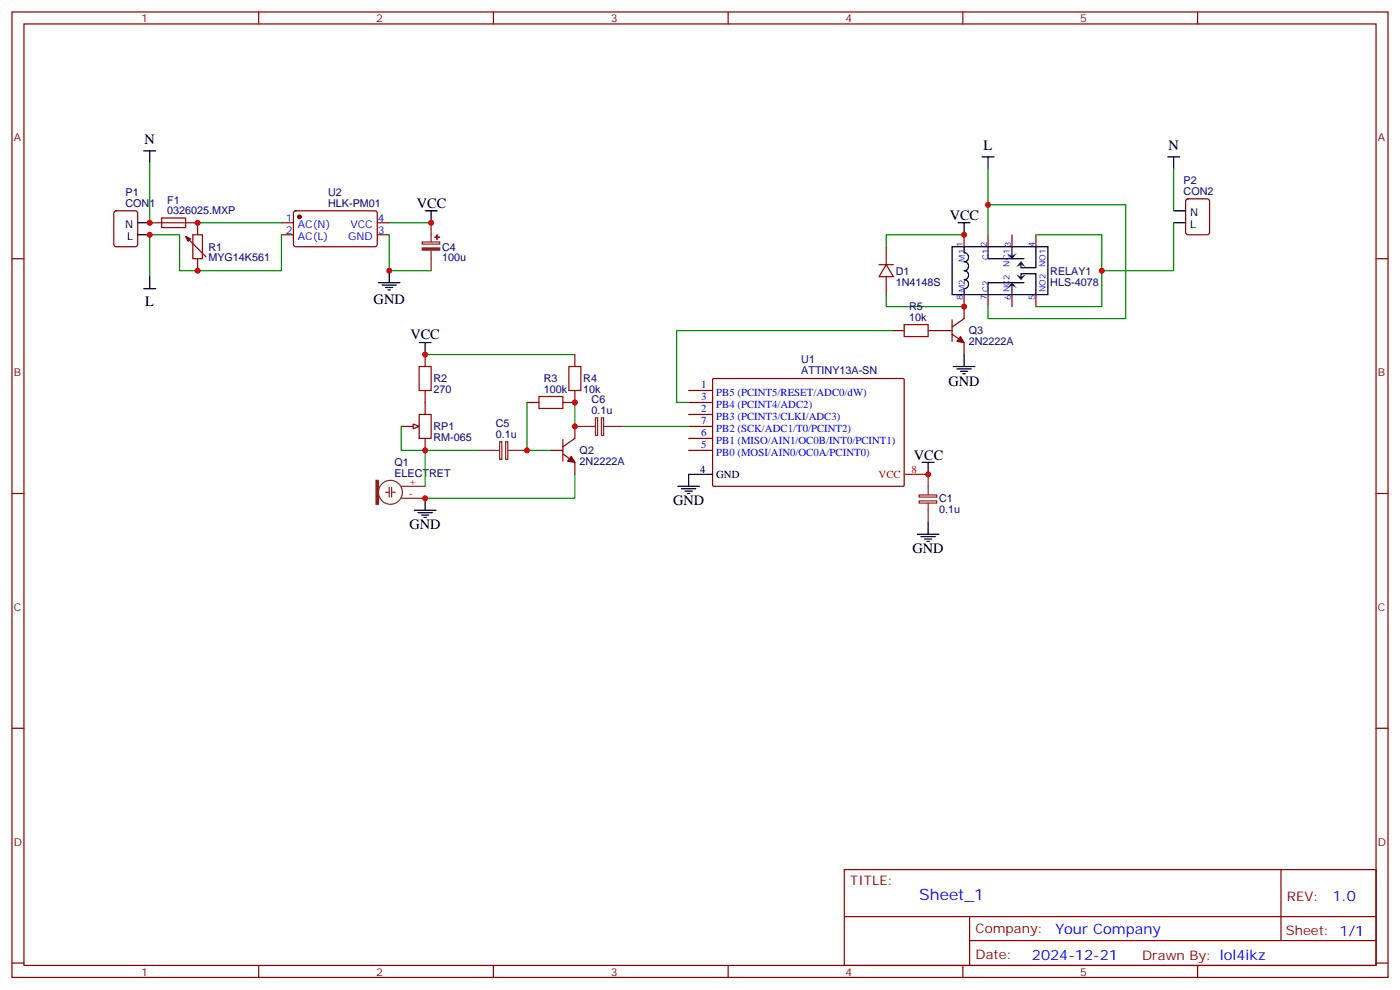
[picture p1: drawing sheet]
<svg xmlns="http://www.w3.org/2000/svg" width="412mm" height="292mm" viewBox="0 0 412 292" stroke-linecap="round" stroke-linejoin="round" font-family="sans-serif">
<g fill="none" stroke="#870000" stroke-width=".35">
<path d="M3.5 3.5h405.4v284.4h-405.4zM7.1 7.1h398.2v277.2h-398.2zM76.2 3.5v3.6M145.3 3.5v3.6M214.5 3.5v3.6M283.6 3.5v3.6M352.8 3.5v3.6M3.5 76.2h3.6M284 69.1v3.6M291 69.1v3.6M298.1 69.1v3.6M305.2 69.1v3.6"/>
<path d="M405.3 76.2h3.6M284 86.8v3.5M291 86.8v3.5M298.1 86.8v3.5M305.2 86.8v3.5M3.5 145.3h3.6M405.3 145.3h3.6M3.5 214.5h3.6M405.3 214.5h3.6M248.7 256.1h156.6v28.2h-156.6zM377.3 256.1v20.9M248.7 270h156.5"/>
<path d="M285.6 277h119.6M285.6 270v14.1M3.5 283.6h3.6M76.2 284.3v3.6M145.3 284.3v3.6M214.5 284.3v3.6M283.6 284.3v3.6M352.8 284.3v3.6M405.3 283.6h3.6"/>
</g>
<path d="M280.5 72.7h28.2v14.1h-28.2zM284 72.7v1.7a1.32 1.32 0 0 1 1.3 1.4 1.32 1.32 0 0 1-1.3 1.3 1.32 1.32 0 0 1 1.3 1.3 1.32 1.32 0 0 1-1.3 1.3 1.32 1.32 0 0 1 1.3 1.4 1.32 1.32 0 0 1-1.3 1.3 1.32 1.32 0 0 1 1.3 1.3 1.32 1.32 0 0 1-1.3 1.3v1.8M291 72.7v3.5h10.6M298.1 72.7v2.8M305.2 72.7v6.1h-4.5v-.8M298.1 84.3v2.5M300.7 81.5v-.9h4.5v6.2M301.6 83.3h-10.6v3.5" fill="none" stroke="#000" stroke-width=".35"/>
<g fill="#333">
<path d="M298.1 83.1l1.4 1.7-1.4-.7-1.4 .7z"/>
<path d="M296.7 74.6l1.4 .7 1.4-.7-1.4 1.8z"/>
<path d="M300.7 76.9l1.5 1.8-1.5-.7-1.4 .7z"/>
<path d="M299.3 80.8l1.4 .7 1.5-.7-1.5 1.8z"/>
</g>
<g fill="none" stroke="#870000" stroke-width=".35">
<path d="M349.5 58.8l.5-.2h5.6l.7 .4v9.4l-.5 .7h-5.8l-.7-.4-.1-9.4zM33.7 62.3l.5-.2h5.7l.6 .4 .1 9.5-.5 .6-5.9 .1-.6-.5-.1-9.4zM44.1 65.6h14.1v3.5M55.4 70.3l5.3 5.3M58.2 76.2v3.5M82.9 65.6h3.5M82.9 69.1h3.5M86.7 62.3l.4-.2h23.6l.4 .7v9.4l-.7 .5-23.5-.1-.5-.6v-9.2zM111.1 65.6h3.6M111.1 69.1h3.6M125.2 104.4v3.6M125.2 115v7.1"/>
<path d="M202.8 118.5h7.1M202.8 115h7.1M210 111.7l.3-.2h55.9l.1 .3v31.3l-.3 .1h-55.9l-.2-.3zM118.2 125.6h3.5M123.5 122.1h3.5v7h-3.5zM125.2 129.1v3.5M202.8 125.6h7.1M202.8 129.1h7.1M202.8 132.6h7.1M202.8 122.1h7.1"/>
</g>
<g fill="none" stroke="#000" stroke-width=".35">
<path d="M42.3 44.5h3.6M44.1 44.5v3.5M289.3 46.2h3.5M291 46.2v3.5M344 46.2h3.5M345.7 46.2v3.5M40.6 69.1h3.5M40.6 65.6h3.5M114.7 79.7v3.6M125.2 62.1h3.6M127 62.1v3.5M282.2 65.6h3.6"/>
<path d="M284 65.6v3.5M345.7 65.6h3.5M345.7 62.1h3.5M42.3 85h3.6M44.1 81.5v3.5M111.5 83.3h6.3M112.5 84h4.3M113.6 84.7h2.1M114.3 85.4h.7M123.5 100.9h3.5M125.2 100.9v3.5M209.9 139.7h-7.1v3.5"/>
<path d="M271.6 136.2h3.6M273.4 136.2v3.5M122.1 150.3h6.3M123.1 151h4.3M124.2 151.7h2.1M124.9 152.4h.7M125.2 146.8v3.5M199.7 143.2h6.3M200.7 143.9h4.3M201.8 144.6h2.1M202.5 145.3h.7M270.2 157.3h6.4"/>
<path d="M271.3 158h4.2M272.3 158.8h2.2M273 159.5h.8M273.4 153.8v3.5"/>
</g>
<path d="M266.3 139.7h7.1" fill="none" stroke="#f00" stroke-width=".35"/>
<g fill="#870000" stroke="#870000" stroke-width=".35">
<path d="M54.7 69.6l1.4 .7-.7 .7z"/>
<circle cx="88.2" cy="63.9" r=".53"/>
</g>
<path d="M47.6 64.2h7.1v2.8h-7.1zM56.8 69.1h2.8v7.1h-2.8zM123.5 108h3.5v7h-3.5z" fill="none" stroke="#a10000" stroke-width=".35"/>
<g fill="none" stroke="#8c2424" stroke-width=".35">
<path d="M124.4 71.3h5.1v.6h-5.1zM127 65.6v5.7M127 73.7v6M273.4 139.7v6M113.6 145h1.1M114.7 143.6v2.8M115.4 145h1M115.4 143.6v2.8M118.2 146.8h7M118.2 143.2h7M270.8 145.8h5.1v.6h-5.1zM270.8 147.5h5.1v.7h-5.1z"/>
<path d="M273.4 148.2v5.6"/>
<circle cx="115" cy="145" r="3.5"/>
</g>
<path d="M44.1 48v17.6M291 49.7v19.4M345.7 49.7v12.4M82.9 69.1v10.6h-30v-10.6h-8.8v12.4M114.7 69.1v10.6h12.3M114.7 65.6h12.3M305.2 69.1h19.4v21.2h-19.4M345.7 65.6v14.1h-21.1" fill="none" stroke="#008700" stroke-width=".35"/>
<g fill="#8c2424" stroke="#8c2424" stroke-width=".35">
<path d="M124.4 73h5.1v.7h-5.1z"/>
<path d="M128.1 69.9h1.4z"/>
<path d="M128.7 69.1l.1 1.5z"/>
<path d="M110.8 141.5h.7v7h-.7z"/>
</g>
<path d="M121.7 124.9l1.8 .7-1.8 .7z" fill="#f0f0f0" stroke="#870000" stroke-width=".35"/>
<path d="M58.2 65.6h24.7M284 69.1h-22.9v3.6M291 60.3h40.6v33.5h-40.6v-3.5M261.1 86.8v3.5h22.9M262.8 97.4h-63.5v21.1h3.5M125.2 104.4h44.1M155.2 118.5v14.1h7.1M169.3 118.5v7.1M118.2 125.6v7h7v10.6M125.2 132.6h15.9M169.3 139.7v7.1h-44.1M183.4 125.6h19.4" fill="none" stroke="#008700" stroke-width=".35"/>
<path d="M141.1 132.6h6M147.2 130.1h.6v5.2h-.6zM148.9 130.1h.7v5.2h-.7zM149.6 132.6h5.6M169.3 125.6h6M175.4 123h.6v5.2h-.6zM177.2 123h.6v5.2h-.6zM177.8 125.6h5.6" fill="none" stroke="#8c2424" stroke-width=".35"/>
<g fill="none" stroke="#870000" stroke-width=".35">
<path d="M258.9 78h4.3M261.1 78l2.1 3.5h-4.3zM261.1 72.7v5.3M261.1 81.5v5.3M262.8 97.4h3.5M273.4 97.4h7.1M280.5 98.4l3.5 2.5v3.5M280.5 94.2v6.3M284 90.3v3.5l-3.5 2.5M155.2 118.5h3.5M169.3 104.4v3.6M169.3 115v3.5h-3.5"/>
<path d="M162.3 132.6h3.5M165.8 133.7l3.5 2.5v3.5M165.8 129.5v6.3M169.3 125.6v3.5l-3.5 2.5"/>
</g>
<g fill="#870000" stroke="#870000" stroke-width=".35">
<path d="M168.3 134.4l1 1.8-2.1-.4z"/>
<path d="M282.9 99.1l1.1 1.8-2.1-.4z"/>
</g>
<path d="M266.3 95.6h7.1v3.5h-7.1zM158.7 116.8h7.1v3.5h-7.1zM167.6 108h3.5v7h-3.5z" fill="none" stroke="#a10000" stroke-width=".35"/>
<path d="M280.8 108h6.4M281.9 108.7h4.2M282.9 109.4h2.1M283.6 110.1h.7M284 104.4v3.6" fill="none" stroke="#000" stroke-width=".35"/>
<g fill="#c00">
<circle cx="273.4" cy="139.7" r=".88"/>
<circle cx="114.7" cy="79.7" r=".88"/>
<circle cx="58.2" cy="65.6" r=".88"/>
<circle cx="58.2" cy="79.7" r=".88"/>
<circle cx="127" cy="65.6" r=".88"/>
<circle cx="44.1" cy="65.6" r=".88"/>
<circle cx="324.6" cy="79.7" r=".88"/>
<circle cx="125.2" cy="132.6" r=".88"/>
<circle cx="44.1" cy="69.1" r=".88"/>
<circle cx="169.3" cy="118.5" r=".88"/>
<circle cx="155.2" cy="132.6" r=".88"/>
<circle cx="125.2" cy="104.4" r=".88"/>
<circle cx="125.2" cy="146.8" r=".88"/>
<circle cx="169.3" cy="125.6" r=".88"/>
<circle cx="284" cy="69.1" r=".88"/>
<circle cx="284" cy="90.3" r=".88"/>
<circle cx="291" cy="60.3" r=".88"/>
</g>
<text font-size="4.6" fill="#00f" x="270.8" y="265.1">Sheet_1</text>
<g font-size="4.2">
<text x="42.6" y="42.3">N</text>
<text x="289.8" y="44.1">L</text>
<text x="344.2" y="44.1">N</text>
<text x="122.8" y="61.4">VCC</text>
<text x="279.8" y="64.9">VCC</text>
<text x="42.8" y="90">L</text>
<text x="110.1" y="89.4">GND</text>
<text x="120.9" y="99.8">VCC</text>
<text x="279.4" y="113.6">GND</text>
<text x="269.2" y="135.5">VCC</text>
<text x="198.3" y="148.9">GND</text>
<text x="120.6" y="155.9">GND</text>
<text x="268.8" y="163">GND</text>
</g>
<g font-size="4.2" fill="#00f">
<text x="392.5" y="265.4">1.0</text>
<text x="310.9" y="274.9">Your Company</text>
<text x="304" y="282.7">2024-12-21</text>
</g>
<g font-size="3.9" fill="#800">
<text x="250.5" y="260.7">TITLE:</text>
<text x="379.1" y="265.4">REV:</text>
<text x="287.4" y="274.9">Company:</text>
<text x="378.7" y="275.5">Sheet: 1/1</text>
<text x="287.4" y="282.6">Date:</text>
<text x="336.4" y="282.7">Drawn By: lol4ikz</text>
</g>
<g font-size="3.2" fill="#800">
<text x="41.6" y="6.5">1</text>
<text x="110.8" y="6.5">2</text>
<text x="179.9" y="6.5">3</text>
<text x="249.1" y="6.5">4</text>
<text x="318.2" y="6.5">5</text>
<text x="4.1" y="41.6">A</text>
<text x="405.9" y="41.6">A</text>
<text x="4.1" y="110.8">B</text>
<text x="405.9" y="110.8">B</text>
<text x="4.1" y="179.9">C</text>
<text x="405.9" y="179.9">C</text>
<text x="4.1" y="249.1">D</text>
<text x="405.9" y="249.1">D</text>
<text x="41.6" y="287.3">1</text>
<text x="110.8" y="287.3">2</text>
<text x="179.9" y="287.3">3</text>
<text x="249.1" y="287.3">4</text>
<text x="318.2" y="287.3">5</text>
</g>
<g font-size="3.2" fill="#000080">
<text x="37" y="57.8">P1</text>
<text x="49.2" y="60">F1</text>
<text x="96.7" y="57.8">U2</text>
<text x="348.6" y="57.5">CON2</text>
<text x="348.6" y="54.3">P2</text>
<text x="37" y="61">CON1</text>
<text x="49.2" y="63.1">0326025.MXP</text>
<text x="96.7" y="61">HLK-PM01</text>
<text x="61.4" y="77">MYG14K561</text>
<text x="61.4" y="73.8">R1</text>
<text x="130.2" y="77">100u</text>
<text x="130.2" y="73.8">C4</text>
<text x="263.9" y="80.9">D1</text>
<text x="309.4" y="81">RELAY1</text>
<text x="263.9" y="84.1">1N4148S</text>
<text x="309.4" y="84.1">HLS-4078</text>
<text x="267.8" y="94.5">10k</text>
<text x="267.8" y="91.3">R5</text>
<text x="285.4" y="101.7">2N2222A</text>
<text x="285.4" y="98.5">Q3</text>
<text x="236" y="107">U1</text>
<text x="127.7" y="112.6">R2</text>
<text x="160.2" y="112.5">R3</text>
<text x="171.8" y="112.6">R4</text>
<text x="236" y="110.2">ATTINY13A-SN</text>
<text x="127.7" y="115.8">270</text>
<text x="160.2" y="115.7">100k</text>
<text x="171.8" y="115.8">10k</text>
<text x="174.3" y="118.7">C6</text>
<text x="146.1" y="125.8">C5</text>
<text x="174.3" y="122">0.1u</text>
<text x="127.7" y="129.9">RM-065</text>
<text x="127.7" y="126.7">RP1</text>
<text x="146.1" y="129">0.1u</text>
<text x="116.2" y="137.2">Q1</text>
<text x="170.7" y="137">2N2222A</text>
<text x="170.7" y="133.8">Q2</text>
<text x="116.2" y="140.4">ELECTRET</text>
<text x="276.6" y="147.9">C1</text>
<text x="276.6" y="151.1">0.1u</text>
</g>
<g font-size="3.2" fill="#00f">
<text x="84.2" y="65.3">1</text>
<text x="111.3" y="65.3">4</text>
<text x="84.2" y="68.8">2</text>
<text x="87.7" y="67">AC(N)</text>
<text x="87.7" y="70.6">AC(L)</text>
<text x="102.5" y="70.6">GND</text>
<text x="103.2" y="67">VCC</text>
<text x="111.3" y="68.8">3</text>
<text x="206.6" y="117.8">3</text>
<text x="206.6" y="114.3">1</text>
<text x="211" y="116.6">PB5 (PCINT5/RESET/ADC0/dW)</text>
<text x="206.6" y="124.9">7</text>
<text x="206.6" y="121.4">2</text>
<text x="211" y="120.1">PB4 (PCINT4/ADC2)</text>
<text x="211" y="123.6">PB3 (PCINT3/CLKI/ADC3)</text>
<text x="206.6" y="128.4">6</text>
<text x="206.6" y="131.9">5</text>
<text x="211" y="127.2">PB2 (SCK/ADC1/T0/PCINT2)</text>
<text x="211" y="130.7">PB1 (MISO/AIN1/OC0B/INT0/PCINT1)</text>
<text x="211" y="134.2">PB0 (MOSI/AIN0/OC0A/PCINT0)</text>
</g>
<g font-size="3.2">
<text x="350.6" y="63.5">N</text>
<text x="36.9" y="67">N</text>
<text x="37.5" y="70.6">L</text>
<text x="350.6" y="67">L</text>
<text x="206.2" y="139.3">4</text>
<text x="211" y="140.8">GND</text>
</g>
<g font-size="3.2" fill="#8d2323">
<text x="120.3" y="142.9">+</text>
<text x="120.3" y="146.4">-</text>
</g>
<g font-size="3.2" fill="#f00">
<text x="258.8" y="140.8">VCC</text>
<text x="268.5" y="139.3">8</text>
</g>
<g font-size="2.5" fill="#00f">
<text x="283.6" y="72.7" transform="rotate(-90 283.6 72.7)">1</text>
<text x="284.2" y="77" transform="rotate(-90 284.2 77)">M1</text>
<text x="290.7" y="72.7" transform="rotate(-90 290.7 72.7)">2</text>
<text x="291.2" y="76.7" transform="rotate(-90 291.2 76.7)">C1</text>
<text x="297.7" y="72.7" transform="rotate(-90 297.7 72.7)">3</text>
<text x="304.8" y="72.7" transform="rotate(-90 304.8 72.7)">4</text>
<text x="297.4" y="78.5" transform="rotate(-90 297.4 78.5)">NC1</text>
<text x="308" y="78.7" transform="rotate(-90 308 78.7)">NO1</text>
<text x="283.6" y="88.3" transform="rotate(-90 283.6 88.3)">8</text>
<text x="284.2" y="86.1" transform="rotate(-90 284.2 86.1)">M2</text>
<text x="290.7" y="88.3" transform="rotate(-90 290.7 88.3)">7</text>
<text x="291.2" y="86.1" transform="rotate(-90 291.2 86.1)">C2</text>
<text x="297.4" y="86.1" transform="rotate(-90 297.4 86.1)">NC2</text>
<text x="297.7" y="88.3" transform="rotate(-90 297.7 88.3)">6</text>
<text x="304.8" y="88.3" transform="rotate(-90 304.8 88.3)">5</text>
<text x="308" y="86.1" transform="rotate(-90 308 86.1)">NO2</text>
</g>
</svg>
